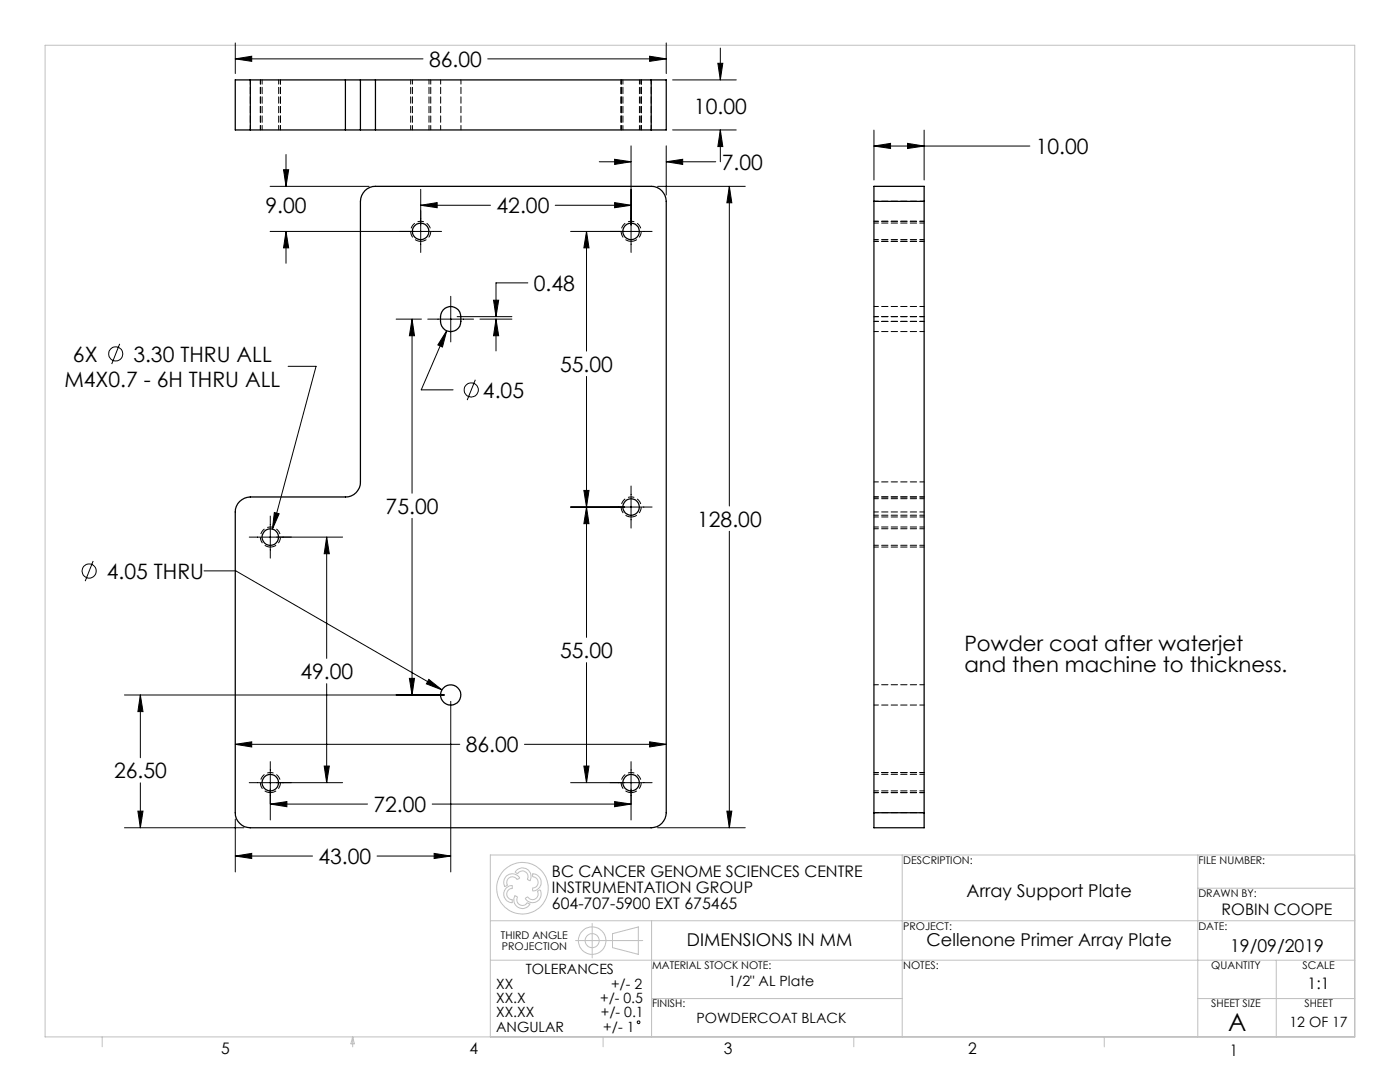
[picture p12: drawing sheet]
<svg xmlns="http://www.w3.org/2000/svg" width="279mm" height="216mm" viewBox="0 0 279 216" stroke-linecap="round" stroke-linejoin="round" font-family="sans-serif">
<g fill="none" stroke="#000" stroke-width=".2">
<path d="M47 11.7l3.2-.5v1zM47 8.6v6.1M47 11.7h37.4M97.3 11.7h35.7M129.6 11.2l3.4 .5-3.4 .5zM133 8.6v6.1M134.2 15.9h12.7M143.3 12.6h1l-.5 3.3zM143.8 9.6v6.3M53.9 37.2h19.8M56.6 33.9h1l-.5 3.3zM57.1 30.8v6.4"/>
<path d="M84 37.8v12.6M119.6 32.3h6.3M122.7 31.8l3.2 .5-3.2 .5zM125.9 29.1v21.3M131.2 37.2h17.5M133 32.3l3.2-.5v1zM133 29.1v9.8M133 32.3h9.8M134.2 25.9h12.7M143.8 25.9l.5 3.3h-1zM143.8 25.9v6.4M145.6 37.2l.4 3.3h-.9z"/>
<path d="M145.6 37.2v63.8M174.4 29.1l3.3-.5v1zM174.4 26v9.9M174.4 29.1h31.1M181.1 28.6l3.3 .5-3.3 .5zM184.4 26v9.9M53.9 46.2h34.2M57.1 46.2l.5 3.3h-1zM57.1 46.2v6.3M84 41l3.2-.6v1.1zM84 41h13.9M90 59.1v9.1"/>
<path d="M98.5 59.9h1l-.5 3.3zM105.3 56.4h-6.3v6.8M110.8 41h15.1M113.9 46.2h16.2M117.1 46.2l.4 3.3h-1zM117.1 46.2v23.9M122.7 40.4l3.2 .6-3.2 .5zM23.9 68.6l-1.6 4M57.5 73.1h5.6l-8.7 32.5M79.1 63.7h5M82.2 63.7l.5 3.3h-1zM82.2 63.7v34.7"/>
<path d="M85.4 63.7h9.1M89.1 66l-.8 3.3-.9-.5zM89.1 66l-5 11.8h6.3M91.2 63.2h11M94.9 75.8l-1.7 4M95.8 63.7h6.4M99 63.7l.5 3.3h-1zM99 63.7v6.3M117.1 75.1v52.1M116.5 97.9h1l-.4 3.3zM125.9 97v8.4M18.6 111.9l-1.6 4.1"/>
<path d="M40.7 113.9h6.4l41.1 23.8M49.7 107.2h18.7M53.9 103v8.4M54.8 102.3l.9 .2-1.3 3.1zM65.2 107.2l.5 3.3h-1zM65.2 107.2v24.2M82.2 103.4v35.3M113.9 101.2h16.2M117.1 101.2l.4 3.3h-1zM145.6 106v59.2M24.8 138.7h63.9M28 138.7l.5 3.3h-1z"/>
<path d="M28 138.7v12.5M65.2 136.4v19.8M81.7 135.4h1l-.5 3.3zM85.6 135.6l2.6 2.1-3.1-1.2zM90 139.9v34.1M117.1 132.2v24M28 156.2v9M47 148.5l3.2-.5v1zM47 148.5h44.8M49.7 156.2h18.7M53.9 152v11.6M64.7 152.9h1l-.5 3.3z"/>
<path d="M104.7 148.5h28.3M113.9 156.2h16.2M116.5 152.9h1l-.4 3.3zM122.7 159.9l3.2 .5-3.2 .6zM125.9 152v11.6M129.6 148l3.4 .5-3.4 .5zM24.8 165.2h23.9M27.5 161.9h1l-.5 3.3zM47 170.8l3.2-.5v1zM47 163.4v10.6M47 170.8h15.4M53.9 160.4l3.4-.5v1.1z"/>
<path d="M53.9 160.4h19.4M75.2 170.8h14.8M86.3 160.4h39.6M86.6 170.3l3.4 .5-3.4 .5zM131.2 165.2h17.5M145.1 161.9h.9l-.4 3.3z"/>
<circle cx="23.1" cy="70.6" r="1.42"/>
<circle cx="94" cy="77.8" r="1.42"/>
<circle cx="17.8" cy="113.9" r="1.41"/>
<circle cx="127.4" cy="204" r=".27"/>
</g>
<g fill="none" stroke="#c0c0c0" stroke-width=".2">
<path d="M9 9h261.4v197.9h-261.4zM101 174.9a1.61 1.61 0 0 1 2.6 .4l-.3 .2a1.18 1.18 0 0 0-1.6-.4 1.18 1.18 0 0 0-.5 1.5l-.3 .3a1.34 1.34 0 0 1 .1-2zM101.1 177.1l.3-.2a.53 .53 0 0 1 .8-.1v.4a1.2 1.2 0 0 0-1.1 1.2 1.2 1.2 0 0 0 1.1 1.2v.4a1.54 1.54 0 0 1-1.6-2.1zM102.8 178.8l.4 .2a1.21 1.21 0 0 0 .5 1.5 1.21 1.21 0 0 0 1.6-.3l.4 .2a1.71 1.71 0 0 1-2.3 .7 1.71 1.71 0 0 1-.6-2.3zM102.9 173.8a1.68 1.68 0 0 1 2.3-.3 1.68 1.68 0 0 1 .5 2.2l-.4-.2a1.18 1.18 0 0 0-.5-1.6 1.18 1.18 0 0 0-1.6 .4l-.4-.2zM104.9 179.2l.3-.2a1.17 1.17 0 0 0 1.5 .4 1.17 1.17 0 0 0 .7-1.3l-.1-.3 .4-.2a1.56 1.56 0 0 1-.8 2.4 1.5 1.5 0 0 1-2-.8zM106.3 174.4a1.65 1.65 0 0 1 1.6 1.1 1.65 1.65 0 0 1-.5 1.8l-.3 .3a.56 .56 0 0 1-.8 .1v-.4a1.2 1.2 0 0 0 1.1-1.2 1.2 1.2 0 0 0-1.1-1.2zM180.1 170.6v36.3M239 177.2h31.4M239 170.6v36.3M270.4 170.6h-172.5v36.3M97.9 183.7h172.5"/>
<path d="M97.9 191.6h172.5M114.9 187.7h13.4M118.2 184.3v6.8M122.2 186.3l5.2-1.3v5.4l-5.2-1.3zM130 199.2h50.1M130 183.7v23.2M239 199.2h31.4M254.7 191.6v15.3M20.4 206.9v2M70.4 206.9v2M70.4 206.9l.3 1.4h-.7zM120.4 206.9v2"/>
<path d="M170.4 206.9v2M220.4 206.9v2"/>
<circle cx="104.3" cy="177.2" r="5.2"/>
<circle cx="118.2" cy="187.7" r="2.73"/>
<circle cx="118.2" cy="187.7" r="1.4"/>
</g>
<path d="M84 48.2a2 2 0 0 1-1.8-3 2 2 0 0 1 3.4-.2 2 2 0 0 1-1.4 3.1l-.2 .1M126 48.2a2 2 0 0 1-1.8-3 2 2 0 0 1 3.4-.2 2 2 0 0 1-1.4 3.1l-.2 .1M54 109.2a2 2 0 0 1-1.8-3 2 2 0 0 1 3.4-.2 2 2 0 0 1-1.4 3.1l-.2 .1M126 103.2a2 2 0 0 1-1.8-3 2 2 0 0 1 3.4-.2 2 2 0 0 1-1.4 3.1l-.2 .1M54 158.2a2 2 0 0 1-1.8-3 2 2 0 0 1 3.4-.2 2 2 0 0 1-1.4 3.1l-.2 .1M126 158.2a2 2 0 0 1-1.8-3 2 2 0 0 1 3.4-.2 2 2 0 0 1-1.4 3.1l-.2 .1" fill="none" stroke="#000" stroke-width=".2" stroke-dasharray="1.3 .6" stroke-dashoffset=".1" stroke-linecap="butt"/>
<g fill="none" stroke="#000" stroke-width=".2" stroke-dasharray="1.3 .6" stroke-dashoffset=".4">
<path d="M52.3 15.9v10M82.3 15.9v10M87.9 15.9v10M124.3 15.9v10M130 15.9v10M50 25.9v-10M52 25.9v-10M55.6 25.9v-10M56 25.9v-10M82 25.9v-10M85.6 25.9v-10M86 25.9v-10"/>
<path d="M92 25.9v-10M124 25.9v-10M127.6 25.9v-10M128 25.9v-10M174.4 44.2h10M174.4 48.2h10M174.4 40.2h10M174.4 47.8h10M184.4 44.5h-10M174.4 64.1h10M174.4 63.2h10M174.4 66.2h10"/>
<path d="M184.4 63.2h-10M184.4 61.2h-10M174.4 99.2h10M184.4 96.2h-10M184.4 99.5h-10M174.4 105.2h10M174.4 109.2h10M174.4 103.2h10M174.4 102.2h10M174.4 102.8h10M174.4 108.8h10M184.4 105.5h-10"/>
<path d="M184.4 136.6h-10M174.4 154.2h10M174.4 158.2h10M174.4 157.8h10M174.4 140.7h10M184.4 154.5h-10M184.4 162.2h-10"/>
</g>
<path d="M54.8 102.3l-.4 3.3 1.3-3.1zM145.6 37.2l.4 3.3h-.9zM145.1 161.9h.9l-.4 3.3zM47 148.5l3.2-.5v1zM129.6 148l3.4 .5-3.4 .5zM65.2 107.2l.5 3.3h-1zM64.7 152.9h1l-.5 3.3zM53.9 160.4l3.4-.5v1.1zM122.7 159.9l3.2 .5-3.2 .6zM117.1 101.2l.4 3.3h-1zM116.5 152.9h1l-.4 3.3zM117.1 46.2l.4 3.3h-1zM116.5 97.9h1l-.4 3.3zM84 41l3.2-.6v1.1zM122.7 40.4l3.2 .6-3.2 .5zM57.1 46.2l.5 3.3h-1zM56.6 33.9h1l-.5 3.3zM122.7 31.8l3.2 .5-3.2 .5zM133 32.3l3.2-.5v1zM81.7 135.4h1l-.5 3.3zM82.2 63.7l.5 3.3h-1zM86.6 170.3l3.4 .5-3.4 .5zM47 170.8l3.2-.5v1zM28 138.7l.5 3.3h-1zM27.5 161.9h1l-.5 3.3zM98.5 59.9h1l-.5 3.3zM99 63.7l.5 3.3h-1zM89.1 66l-1.7 2.8 .9 .5zM85.6 135.6l-.5 .9 3.1 1.2zM174.4 29.1l3.3-.5v1zM181.1 28.6l3.3 .5-3.3 .5zM143.3 12.6h1l-.5 3.3zM143.8 25.9l.5 3.3h-1zM129.6 11.2l3.4 .5-3.4 .5zM47 11.7l3.2-.5v1z" fill="#000"/>
<g fill="none" stroke="#000" stroke-width=".25">
<path d="M50 15.9h-3v10h3M50 15.9h18.9M50 15.9v10M68.9 15.9h3M68.9 15.9v10M71.9 15.9h3M71.9 15.9v10M74.9 15.9v10M74.9 15.9h55.1M130 15.9h3v10h-3M130 15.9v10M50 25.9h18.9"/>
<path d="M68.9 25.9h3M71.9 25.9h3M72.8 38.1a2.87 2.87 0 0 1 2.1-.9h55.1a3 3 0 0 1 3 3v122a3 3 0 0 1-3 3h-80a3 3 0 0 1-3-3v-60a3 3 0 0 1 3-3h18.9a2.95 2.95 0 0 0 3-3v-56a3.1 3.1 0 0 1 .9-2.1zM74.9 25.9h55.1M174.4 40.2v-3h10v3M174.4 40.2h10M174.4 40.2v122M184.4 40.2v122M88.4 61.8a2.03 2.03 0 0 1 2.3-.5 2.03 2.03 0 0 1 1.3 1.9 2.69 2.69 0 0 1-.9 2.6 2.04 2.04 0 0 1-3.2-1.7 2.83 2.83 0 0 1 .5-2.3zM174.4 162.2v3h10v-3M174.4 162.2h10"/>
<circle cx="83.9" cy="46.2" r="1.66"/>
<circle cx="126" cy="46.2" r="1.66"/>
<circle cx="54" cy="107.2" r="1.65"/>
<circle cx="126" cy="101.2" r="1.65"/>
<circle cx="89.9" cy="138.7" r="2.02"/>
<circle cx="54" cy="156.2" r="1.65"/>
<circle cx="126" cy="156.2" r="1.65"/>
</g>
<text font-size="4.9" x="245.1" y="205.7">A</text>
<g font-size="4.2">
<text x="85.6" y="13.3">86.00</text>
<text x="138.5" y="22.8">10.00</text>
<text x="144" y="33.9">7.00</text>
<text x="206.7" y="30.7">10.00</text>
<text x="53" y="42.5">9.00</text>
<text x="99.1" y="42.5">42.00</text>
<text x="106.5" y="58">0.48</text>
<text x="12.9" y="77.2">M4X0.7 - 6H THRU ALL</text>
<text x="14.6" y="72.1">6X</text>
<text x="26.6" y="72.1">3.30 THRU ALL</text>
<text x="111.8" y="74.2">55.00</text>
<text x="96.4" y="79.3">4.05</text>
<text x="77" y="102.5">75.00</text>
<text x="139.1" y="105.1">128.00</text>
<text x="21.3" y="115.5">4.05 THRU</text>
<text x="111.8" y="131.3">55.00</text>
<text x="192.5" y="129.9">Powder coat after waterjet</text>
<text x="59.9" y="135.5">49.00</text>
<text x="192.5" y="134.1">and then machine to thickness.</text>
<text x="22.8" y="155.3">26.50</text>
<text x="93" y="150.1">86.00</text>
<text x="74.5" y="162">72.00</text>
<text x="63.5" y="172.4">43.00</text>
</g>
<g font-size="3.5">
<text x="192.9" y="179">Array Support Plate</text>
<text x="137.1" y="188.9">DIMENSIONS IN MM</text>
<text x="184.9" y="188.9">Cellenone Primer Array Plate</text>
<text x="245.5" y="189.9">19/09/2019</text>
</g>
<g font-size="3.2">
<text x="110.1" y="175">BC CANCER GENOME SCIENCES CENTRE</text>
<text x="110.1" y="178.1">INSTRUMENTATION GROUP</text>
<text x="110.1" y="181.3">604-707-5900 EXT 675465</text>
<text x="243.8" y="182.6">ROBIN COOPE</text>
<text x="261" y="197.3">1:1</text>
<text x="44.2" y="210.4">5</text>
<text x="93.7" y="210.4">4</text>
<text x="144.5" y="210.3">3</text>
<text x="193.2" y="210.3">2</text>
<text x="245.4" y="210.6">1</text>
</g>
<g font-size="2.8">
<text x="99" y="197.4">XX</text>
<text x="105" y="194.4">TOLERANCES</text>
<text x="122" y="197.4">+/- 2</text>
<text x="145.4" y="196.8">1/2&quot; AL Plate</text>
<text x="99" y="200.2">XX.X</text>
<text x="99" y="203">XX.XX</text>
<text x="119.8" y="200.2">+/- 0.5</text>
<text x="119.9" y="203">+/- 0.1</text>
<text x="99" y="205.8">ANGULAR</text>
<text x="120.4" y="205.8">+/- 1</text>
<text x="139" y="204">POWDERCOAT BLACK</text>
<text x="257.3" y="204.8">12 OF 17</text>
</g>
<g font-size="2.1">
<text x="180.3" y="172.4">DESCRIPTION:</text>
<text x="239.2" y="172.4">FILE NUMBER:</text>
<text x="239.2" y="179">DRAWN BY:</text>
<text x="180.3" y="185.5">PROJECT:</text>
<text x="239.2" y="185.5">DATE:</text>
<text x="100" y="187.4">THIRD ANGLE</text>
<text x="100.1" y="189.5">PROJECTION</text>
<text x="130.1" y="193.4">MATERIAL STOCK NOTE:</text>
<text x="180.3" y="193.4">NOTES:</text>
<text x="241.7" y="193.4">QUANTITY</text>
<text x="259.9" y="193.4">SCALE</text>
<text x="130.1" y="201">FINISH:</text>
<text x="241.7" y="201">SHEET SIZE</text>
<text x="260.3" y="201">SHEET</text>
</g>
</svg>
